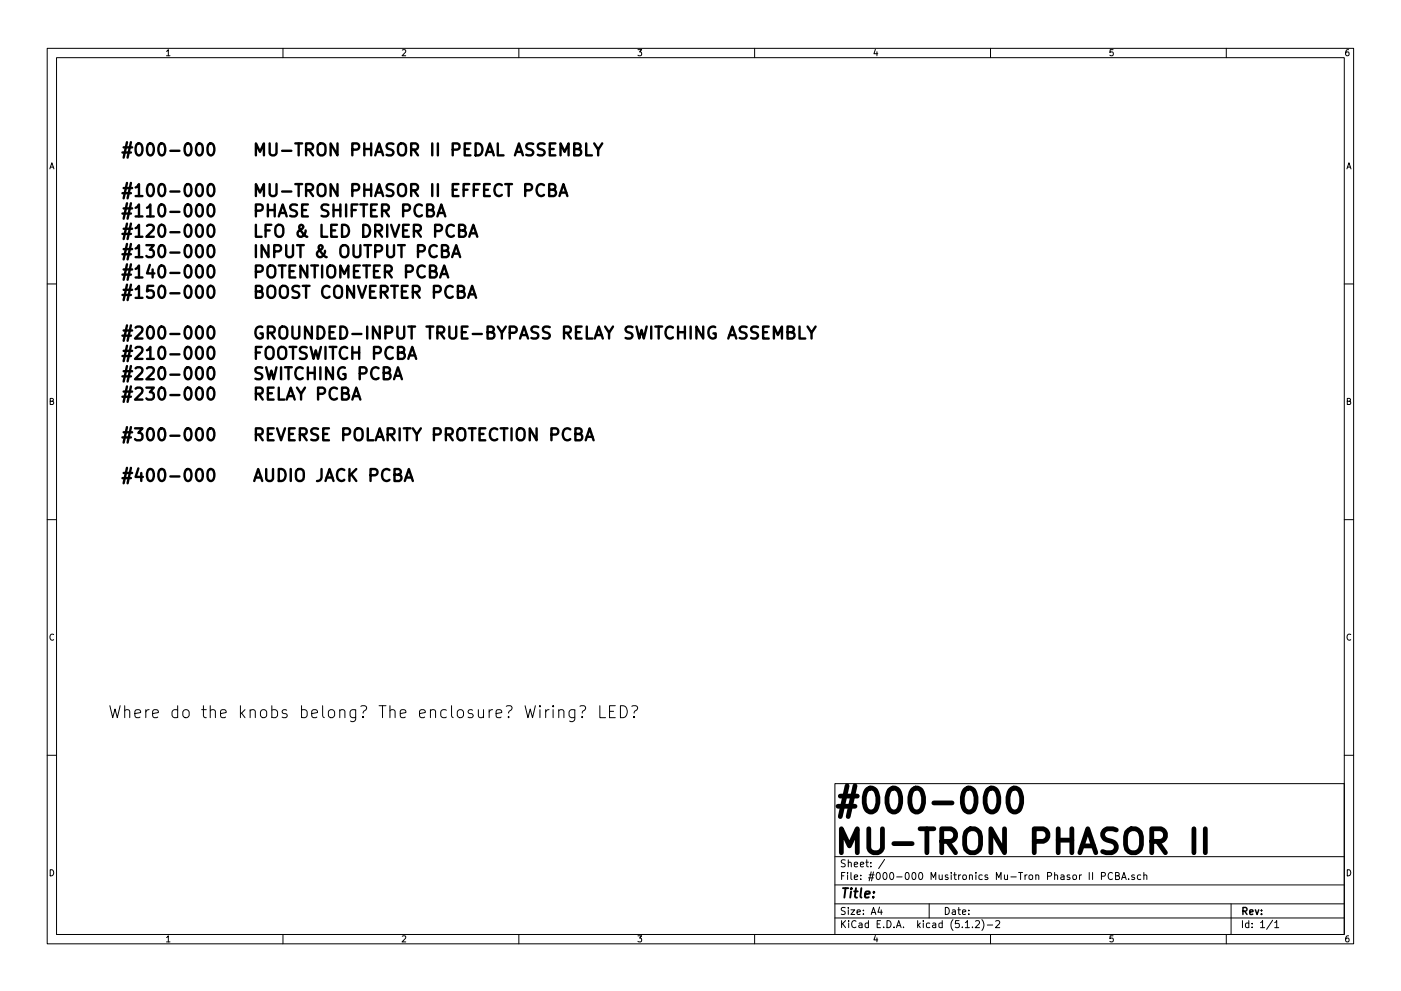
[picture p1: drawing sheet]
<svg xmlns="http://www.w3.org/2000/svg" width="297mm" height="210mm" viewBox="0 0 297 210" stroke-linecap="round" stroke-linejoin="round" font-family="sans-serif">
<g fill="none" stroke="#000" stroke-width=".21">
<path d="M10 10.3h277v189.9h-277zM12 12.2h273v186.1h-273zM60 10.3v1.9M110 10.3v1.9M160 10.3v1.9M210 10.3v1.9M260 10.3v1.9M10 60.2h2M285 60.2h2M10 110.3h2M285 110.3h2M117.3 149.7l-.2 .2h.3l-.1-.2v.3"/>
<path d="M117.3 150.6v1.7M118.5 150.8a.63 .63 0 0 1 1.1 .1v1.4M118.5 150.6v1.7M121.9 150.6v2a.71 .71 0 0 1-1.1 .4M121.9 150.7l-.8-.1-.5 .4v.8l.3 .3 .2 .2 .8-.2M123 149.9l.8-.2a.63 .63 0 0 1 .3 .7 .63 .63 0 0 1-.6 .5l-.1 .4M123.4 152v.3l-.1-.2 .1-.1v.3M127.2 149.7v2.6h1.2M129.2 150.9h.9M130.5 149.7h-1.3v2.6h1.3M131.5 149.7a1.34 1.34 0 0 1 1.5 .9 1.34 1.34 0 0 1-.5 1.5l-1 .2zM134 149.9l.8-.2a.62 .62 0 0 1 .4 .7 .62 .62 0 0 1-.6 .5l-.2 .4"/>
<path d="M134.4 152l.2 .1-.2 .2-.1-.2 .1-.1v.3M10 160.2h2M177 166.3h108v32h-108zM285 160.2h2M60 198.3v1.9M110 198.3v1.9M160 198.3v1.9M177 194.8h108M177 191.8h108M177 187.8h108M177 181.8h108M186.5 192.5l-.4 1h1"/>
<path d="M186.8 193v1M187.6 182.3l-1.3 2M197 191.8v3M204.7 196.8h.8M206.2 196.7v.1M206.8 195.5l.6-.2 .2 .2 .1 .3-.9 1h.9M208.2 195.1a1.71 1.71 0 0 1 0 2.3M209.3 196.3h1.2M210 198.3v1.9M211.1 195.5l.6-.2 .3 .5-1 1h1M230.9 185.1v1.5M231.6 185.1v1.5"/>
<path d="M233.5 185.9l.7-.1 .2-.2-.2-.4-.7-.1v1.5M235.9 185.3a.59 .59 0 0 0-.8 0 .59 .59 0 0 0-.2 .7 .56 .56 0 0 0 .3 .5 .56 .56 0 0 0 .7 0M236.5 185.8l.7-.1v-.4l-.7-.2v1.5h.6l.2-.1 .1-.4-.4-.3M237.8 186.6l.5-1.5 .5 1.5M237.9 186.2h.8M239.3 186.5v.1M240.5 185.7l-.3-.1-.3 .2 .1 .2 .5 .2v.3h-.6M241.9 185.7l-.5-.1-.3 .3 .1 .6 .2 .1 .5-.1M242.5 185.7l.2-.1 .4 .1 .1 .9M242.5 185.1v1.5M260 198.3v1.9M261 191.8v6.5"/>
<path d="M269.8 195.2l-1.2 2M270.3 195.8l.4-.5v1.5M270.3 196.8h.8"/>
</g>
<path d="M209.3 167.7a1.22 1.22 0 0 1 1.3-.5 1.22 1.22 0 0 1 .9 1 4 4 0 0 1-.5 3.8 1.19 1.19 0 0 1-1.9-.7 4.3 4.3 0 0 1 .2-3.6zM214.2 167.7a1.2 1.2 0 0 1 1.2-.5 1.2 1.2 0 0 1 1 1 3.8 3.8 0 0 1-.5 3.8 1.19 1.19 0 0 1-2-.7 4.4 4.4 0 0 1 .3-3.6zM253.1 175.8v5.1M255.5 175.8v5.1" fill="none" stroke="#000" stroke-width="1"/>
<g fill="none" stroke="#000" stroke-width=".51">
<path d="M41.8 30.7a.62 .62 0 0 1 .6-.3 .62 .62 0 0 1 .5 .5 1.49 1.49 0 0 1-.5 2.1 .69 .69 0 0 1-.7-.5 2.12 2.12 0 0 1 .1-1.8zM41.8 39.3a.62 .62 0 0 1 .6-.2 .62 .62 0 0 1 .5 .4 1.49 1.49 0 0 1-.5 2.1 .69 .69 0 0 1-.7-.5 2.12 2.12 0 0 1 .1-1.8zM44.2 30.7a.62 .62 0 0 1 .6-.3 .62 .62 0 0 1 .5 .5 1.31 1.31 0 0 1-.7 2.1 1.49 1.49 0 0 1-.5-2.1zM44.2 39.3a.62 .62 0 0 1 .6-.2 .62 .62 0 0 1 .5 .4 1.31 1.31 0 0 1-.7 2.1 1.49 1.49 0 0 1-.5-2.1zM124.3 30.4v2.6h1.2M126 30.4l.8 1.3 .9-1.3M126.8 31.7v1.3M41.8 43.6a.62 .62 0 0 1 .6-.2 .62 .62 0 0 1 .5 .5 1.49 1.49 0 0 1-.5 2 .69 .69 0 0 1-.7-.5 2.12 2.12 0 0 1 .1-1.8zM41.8 47.9a.62 .62 0 0 1 .6-.2 .62 .62 0 0 1 .5 .5 1.49 1.49 0 0 1-.5 2 .69 .69 0 0 1-.7-.4 2.12 2.12 0 0 1 .1-1.9zM41.8 52.2a.62 .62 0 0 1 .6-.2 .62 .62 0 0 1 .5 .5 1.49 1.49 0 0 1-.5 2.1 .69 .69 0 0 1-.7-.5 2.12 2.12 0 0 1 .1-1.9zM41.8 56.6a.62 .62 0 0 1 .6-.3 .62 .62 0 0 1 .5 .5 1.49 1.49 0 0 1-.5 2.1 .69 .69 0 0 1-.7-.5 2.12 2.12 0 0 1 .1-1.8zM44.2 43.6a.62 .62 0 0 1 .6-.2 .62 .62 0 0 1 .5 .5 1.31 1.31 0 0 1-.7 2 1.49 1.49 0 0 1-.5-2z"/>
<path d="M44.2 47.9a.62 .62 0 0 1 .6-.2 .62 .62 0 0 1 .5 .5 1.31 1.31 0 0 1-.7 2 1.49 1.49 0 0 1-.5-2zM44.2 52.2a.62 .62 0 0 1 .6-.2 .62 .62 0 0 1 .5 .5 1.31 1.31 0 0 1-.7 2.1 1.49 1.49 0 0 1-.5-2.1zM44.2 56.6a.62 .62 0 0 1 .6-.3 .62 .62 0 0 1 .5 .5 1.31 1.31 0 0 1-.7 2.1 1.49 1.49 0 0 1-.5-2.1zM92.7 45.9l.9-2.5 .8 2.5M93 45.2h1.2M95.9 54.6l.8-2.6 .9 2.6M96.1 53.8h1.2M97.3 48.9h.9a.61 .61 0 0 0 .5-.6 .61 .61 0 0 0-.5-.6h-.9v2.5h1a.69 .69 0 0 0 .5-.7 .69 .69 0 0 0-.6-.6M99.5 50.2l.9-2.5 .8 2.5M99.7 49.5h1.2M116.4 40.3h.9a.61 .61 0 0 0 .5-.6 .61 .61 0 0 0-.5-.6h-.9v2.5h1a.69 .69 0 0 0 .5-.7 .69 .69 0 0 0-.6-.6M118.6 41.6l.9-2.5 .8 2.5"/>
<path d="M118.8 40.9h1.3M41.8 60.9a.62 .62 0 0 1 .6-.2 .62 .62 0 0 1 .5 .4 1.49 1.49 0 0 1-.5 2.1 .69 .69 0 0 1-.7-.5 2.12 2.12 0 0 1 .1-1.8zM41.8 69.5a.62 .62 0 0 1 .6-.2 .62 .62 0 0 1 .5 .5 1.49 1.49 0 0 1-.5 2 .69 .69 0 0 1-.7-.5 2.12 2.12 0 0 1 .1-1.8zM41.8 73.8a.62 .62 0 0 1 .6-.2 .62 .62 0 0 1 .5 .5 1.49 1.49 0 0 1-.5 2 .69 .69 0 0 1-.7-.4 2.12 2.12 0 0 1 .1-1.9zM41.8 78.2a.62 .62 0 0 1 .6-.3 .62 .62 0 0 1 .5 .5 1.49 1.49 0 0 1-.5 2.1 .69 .69 0 0 1-.7-.5 2.12 2.12 0 0 1 .1-1.8zM44.2 60.9a.62 .62 0 0 1 .6-.2 .62 .62 0 0 1 .5 .4 1.31 1.31 0 0 1-.7 2.1 1.49 1.49 0 0 1-.5-2.1zM44.2 69.5a.62 .62 0 0 1 .6-.2 .62 .62 0 0 1 .5 .5 1.31 1.31 0 0 1-.7 2 1.49 1.49 0 0 1-.5-2zM44.2 73.8a.62 .62 0 0 1 .6-.2 .62 .62 0 0 1 .5 .5 1.31 1.31 0 0 1-.7 2 1.49 1.49 0 0 1-.5-2zM44.2 78.2a.62 .62 0 0 1 .6-.3 .62 .62 0 0 1 .5 .5 1.31 1.31 0 0 1-.7 2.1 1.49 1.49 0 0 1-.5-2.1zM167 70.5h.8a.61 .61 0 0 0 .5-.6 .61 .61 0 0 0-.5-.6h-.8v2.5h1a.69 .69 0 0 0 .5-.7 .69 .69 0 0 0-.7-.6M169.5 69.3v2.5h1.2M171.2 69.3l.9 1.3 .8-1.3"/>
<path d="M172.1 70.6v1.2M41.8 82.5a.62 .62 0 0 1 .6-.3 .62 .62 0 0 1 .5 .5 1.49 1.49 0 0 1-.5 2.1 .69 .69 0 0 1-.7-.5 2.12 2.12 0 0 1 .1-1.8zM41.8 91.1a.62 .62 0 0 1 .6-.2 .62 .62 0 0 1 .5 .5 1.49 1.49 0 0 1-.5 2 .69 .69 0 0 1-.7-.5 2.12 2.12 0 0 1 .1-1.8zM41.8 99.7a.62 .62 0 0 1 .6-.2 .62 .62 0 0 1 .5 .5 1.49 1.49 0 0 1-.5 2.1 .69 .69 0 0 1-.7-.5 2.12 2.12 0 0 1 .1-1.9zM44.2 82.5a.62 .62 0 0 1 .6-.3 .62 .62 0 0 1 .5 .5 1.31 1.31 0 0 1-.7 2.1 1.49 1.49 0 0 1-.5-2.1zM44.2 91.1a.62 .62 0 0 1 .6-.2 .62 .62 0 0 1 .5 .5 1.31 1.31 0 0 1-.7 2 1.49 1.49 0 0 1-.5-2zM44.2 99.7a.62 .62 0 0 1 .6-.2 .62 .62 0 0 1 .5 .5 1.31 1.31 0 0 1-.7 2.1 1.49 1.49 0 0 1-.5-2.1zM124.2 93.4l.8-2.5 .9 2.5M124.4 92.7h1.2M85.8 102.1l.9-2.6 .8 2.6"/>
</g>
<g font-size="7.1">
<text x="176.5" y="172.5">#000-000</text>
<text x="176.5" y="181.2">MU-TRON PHASOR II</text>
</g>
<g font-size="3.5">
<text x="25.4" y="33.1">#000-000</text>
<text x="53.3" y="33.1">MU-TRON PHASOR II PEDAL ASSEMBLY</text>
<text x="25.4" y="41.7">#100-000</text>
<text x="53.3" y="41.7">MU-TRON PHASOR II EFFECT PCBA</text>
<text x="25.4" y="46">#110-000</text>
<text x="53.3" y="46">PHASE SHIFTER PCBA</text>
<text x="25.4" y="50.4">#120-000</text>
<text x="53.3" y="50.4">LFO &amp; LED DRIVER PCBA</text>
<text x="25.4" y="54.7">#130-000</text>
<text x="25.4" y="59">#140-000</text>
<text x="53.3" y="54.7">INPUT &amp; OUTPUT PCBA</text>
<text x="53.3" y="59">POTENTIOMETER PCBA</text>
<text x="25.4" y="63.3">#150-000</text>
<text x="53.3" y="63.3">BOOST CONVERTER PCBA</text>
<text x="25.4" y="72">#200-000</text>
<text x="53.3" y="72">GROUNDED-INPUT TRUE-BYPASS RELAY SWITCHING ASSEMBLY</text>
<text x="25.4" y="76.3">#210-000</text>
<text x="53.3" y="76.3">FOOTSWITCH PCBA</text>
<text x="25.4" y="80.6">#220-000</text>
<text x="53.3" y="80.6">SWITCHING PCBA</text>
<text x="25.4" y="84.9">#230-000</text>
<text x="53.3" y="84.9">RELAY PCBA</text>
<text x="25.4" y="93.5">#300-000</text>
<text x="53.3" y="93.5">REVERSE POLARITY PROTECTION PCBA</text>
<text x="25.4" y="102.2">#400-000</text>
<text x="53.3" y="102.2">AUDIO JACK PCBA</text>
<text x="22.9" y="152.4">Where do the knobs belong? The enclosure? Wiring? LED?</text>
</g>
<text font-size="2.8" x="178" y="190.5">Title:</text>
<g font-size="2.1">
<text x="178" y="184">Sheet: /</text>
<text x="178" y="186.7">File: #000-000 Musitronics Mu-Tron Phasor II PCBA.sch</text>
<text x="178" y="196.9">KiCad E.D.A. kicad (5.1.2)-2</text>
<text x="178" y="194.1">Size: A4</text>
<text x="200" y="194.1">Date:</text>
<text x="263" y="194.1">Rev:</text>
<text x="263" y="196.9">Id: 1/1</text>
</g>
<g font-size="1.8">
<text x="35" y="11.9">1</text>
<text x="85" y="11.9">2</text>
<text x="135" y="11.9">3</text>
<text x="185" y="11.9">4</text>
<text x="235" y="11.9">5</text>
<text x="285" y="11.9">6</text>
<text x="10.4" y="35.9">A</text>
<text x="285.4" y="35.9">A</text>
<text x="10.4" y="85.9">B</text>
<text x="285.4" y="85.9">B</text>
<text x="10.4" y="135.9">C</text>
<text x="285.4" y="135.9">C</text>
<text x="10.4" y="185.9">D</text>
<text x="285.4" y="185.9">D</text>
<text x="35" y="199.9">1</text>
<text x="85" y="199.9">2</text>
<text x="135" y="199.9">3</text>
<text x="185" y="199.9">4</text>
<text x="235" y="199.9">5</text>
<text x="285" y="199.9">6</text>
</g>
</svg>
